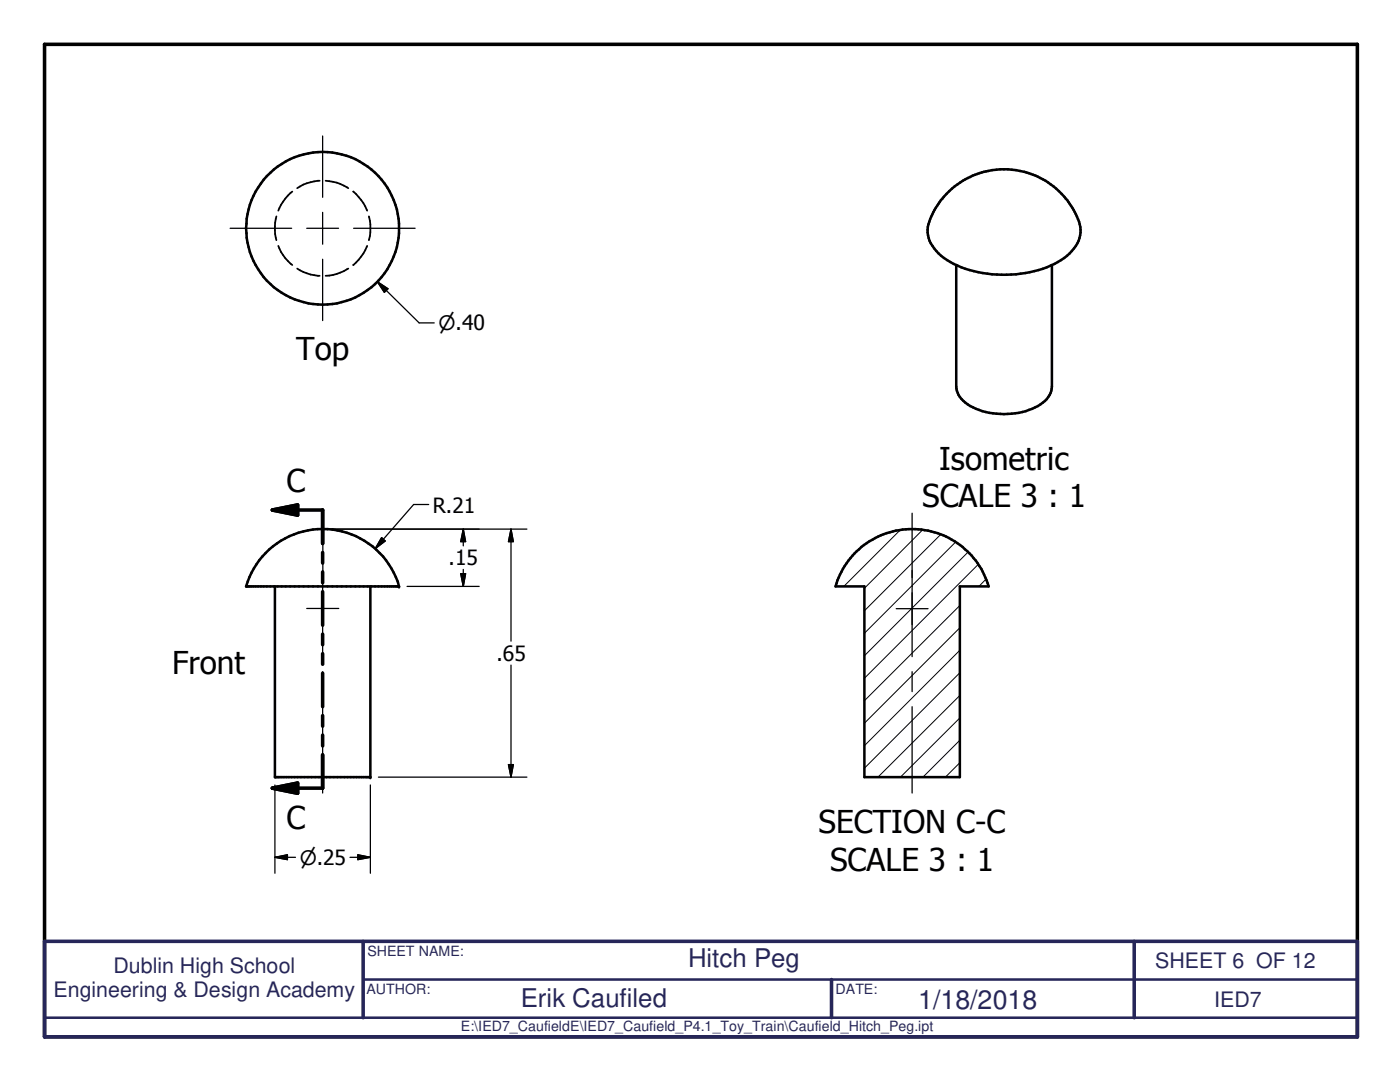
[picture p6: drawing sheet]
<svg xmlns="http://www.w3.org/2000/svg" width="279mm" height="216mm" viewBox="0 0 279 216" stroke-linecap="round" stroke-linejoin="round" font-family="sans-serif">
<g fill="#000">
<circle cx="64.4" cy="105.6" r=".25"/>
<circle cx="64.4" cy="105.6" r=".18"/>
<circle cx="79.6" cy="117" r=".25"/>
<circle cx="73.9" cy="155.1" r=".25"/>
</g>
<g fill="none" stroke="#000" stroke-width=".51">
<path d="M189.4 38.1a15.8 15.8 0 0 1 26.2 7.2 6.6 6.6 0 0 1-3.2 6.2 22.7 22.7 0 0 1-17.2 2.8 14.5 14.5 0 0 1-8.8-4.7 5.6 5.6 0 0 1-.3-6.8l1.7-2.9zM190.8 52.9v24.2a5.5 5.5 0 0 0 4 4.5 14.9 14.9 0 0 0 12.8-.9 4.6 4.6 0 0 0 2.3-3.6v-24.2M53 110.4a15.9 15.9 0 0 1 26.6 6.6h-30.5a16.1 16.1 0 0 1 3.9-6.6zM54.9 117v38.1h19v-38.1M170.6 110.4a16 16 0 0 1 14.6-4.5 16.1 16.1 0 0 1 10.6 7.6l1.5 3.5h-5.7v38.1h-19.1v-38.1h-5.7a16.5 16.5 0 0 1 3.8-6.6z"/>
<circle cx="64.4" cy="45.6" r="15.3"/>
</g>
<path d="M58.3 38.2l-1.4 1.4-.8 1.3-.6 1.1M63.8 36.1l-1.8 .3a6.8 6.8 0 0 0-2.7 1.1M65 36.1l.7 .1a8.6 8.6 0 0 1 3.8 1.3M70.5 38.2a9.9 9.9 0 0 1 2.8 3.8M55.2 43.2l-.3 2v1.5l.3 1.2M55.5 49.1l.6 1.2 .8 1.2 1.4 1.4M59.3 53.6l1.2 .7 1.5 .5 1.8 .2M69.5 53.6l-2.3 1.1-2.2 .3M73.3 49.1a9.9 9.9 0 0 1-2.8 3.8M73.6 43.2a8.7 8.7 0 0 1 0 4.7M64.4 105.6h.1" fill="none" stroke="#000" stroke-width=".35"/>
<g fill="none" stroke="#000" stroke-width=".71">
<path d="M8.9 8.8h262v198.1h-262zM54.4 101.8l5-1v2zM54.4 101.8h10v6.7M64.4 110.2v2.2M64.4 114.1v2.2M64.4 118.1v6.7M64.4 126.5v2.2M64.4 130.4v2.1M64.4 134.3v6.7M54.4 157.3l5-1v2zM64.4 142.8v2.1M64.4 146.7v2.1"/>
<path d="M64.4 150.6v6.7h-10"/>
</g>
<path d="M72.5 195.5h198.4M8.9 203.1h262" fill="none" stroke="#262659" stroke-width=".51"/>
<path d="M8.9 187.8h262v19.1h-262zM72.5 187.8v15.3M165.9 195.5v7.6M226.4 187.8v15.3" fill="none" stroke="#262659" stroke-width=".71"/>
<path d="M75.3 56.2l2.1 1.4-.7 .7zM54.4 101.8l5-1v2zM76.2 107.3l.7 .6-2 1.6zM91.9 114.5h1l-.4 2.5zM92.5 105.6l.4 2.5h-1zM102 105.6l.4 2.5h-.9zM54.4 157.3l5-1v2zM101.5 152.6h.9l-.4 2.5zM54.9 171.1l2.5-.5v.9zM71.4 170.6l2.5 .5-2.5 .4z" fill="#000"/>
<g fill="none" stroke="#000" stroke-width=".2">
<path d="M179.7 105.7l-11.3 11.3M184.1 105.7l-11.6 11.7M187.7 106.6l-15.2 15.3M190.7 108.2l-18.2 18.2M193.2 110.2l-20.7 20.7M195.2 112.6l-22.7 22.7M196.8 115.6l-1.4 1.4M191.6 138.8l-16.4 16.3M191.6 134.2l-19.1 19.1M191.6 129.8l-19.1 19M191.6 125.3l-19.1 19M191.6 120.8l-19.1 19"/>
<path d="M191.6 152.2l-2.9 2.9M191.6 147.7l-7.4 7.4M191.6 143.3l-11.9 11.8"/>
</g>
<g fill="none" stroke="#000" stroke-width=".25">
<path d="M64.4 27.1v12.3M45.9 45.6h12.3M61.2 45.6h6.4M64.4 42.4v6.3M64.4 51.7v12.3M70.6 45.6h12.2M75.3 56.2l2.1 1.4-.7 .7zM75.3 56.2l8.4 8.2h3M64.4 102.4v28.6M66 105.7a15.8 15.8 0 0 1 11 6.1M66 105.6h39.2M76.2 107.3l.7 .6-2 1.6z"/>
<path d="M81.2 117h14.4M85.6 100.7h-3.1l-7.6 8.8M91.9 114.5h1l-.4 2.5zM92.5 105.6l.4 2.5h-1zM92.5 105.6v3.3M92.5 113.6v3.4M102 105.6l.4 2.5h-.9zM102 105.6v22.3M182 102.4v28.6M61.2 121.4h6.4M64.4 134v4M102 132.7v22.4"/>
<path d="M178.9 121.5h6.3M182 134v4M54.9 156.6v17.6M64.4 141v17.2M73.9 156.6v17.6M75.5 155.1h29.7M101.5 152.6h.9l-.4 2.5zM182 141v17.2M54.9 171.1l2.5-.5v.9zM54.9 171.1h4.1M69.8 171.1h4.1M71.4 170.6l2.5 .5-2.5 .4z"/>
</g>
<g font-size="6.3">
<text x="59.1" y="71.9">Top</text>
<text x="187.5" y="93.8">Isometric</text>
<text x="57.1" y="98.2">C</text>
<text x="184" y="101.3">SCALE 3 : 1</text>
<text x="34.3" y="134.5">Front</text>
<text x="57.1" y="165.4">C</text>
<text x="163.4" y="166.2">SECTION C-C</text>
<text x="165.7" y="173.8">SCALE 3 : 1</text>
</g>
<text font-size="5.3" fill="#262659" x="183.3" y="201.3">1/18/2018</text>
<g font-size="5.1" fill="#262659">
<text x="137.3" y="193">Hitch Peg</text>
<text x="103.9" y="200.9">Erik Caufiled</text>
</g>
<g font-size="4.2">
<text x="86.4" y="102.3">R.21</text>
<text x="89.5" y="112.8">.15</text>
<text x="99.1" y="131.8">.65</text>
</g>
<g font-size="4.2" fill="#262659">
<text x="22.6" y="194.2">Dublin High School</text>
<text x="230.5" y="193.2">SHEET 6 OF 12</text>
<text x="10.7" y="199">Engineering &amp; Design Academy</text>
<text x="242.3" y="200.9">IED7</text>
</g>
<g font-size="4">
<text x="87.5" y="65.9">⌀.40</text>
<text x="59.8" y="172.6">⌀.25</text>
</g>
<g font-size="2.8" fill="#262659">
<text x="73.3" y="190.8">SHEET NAME:</text>
<text x="73.2" y="198.3">AUTHOR:</text>
<text x="166.8" y="198.4">DATE:</text>
<text x="92" y="205.8">E:\IED7_CaufieldE\IED7_Caufield_P4.1_Toy_Train\Caufield_Hitch_Peg.ipt</text>
</g>
</svg>
